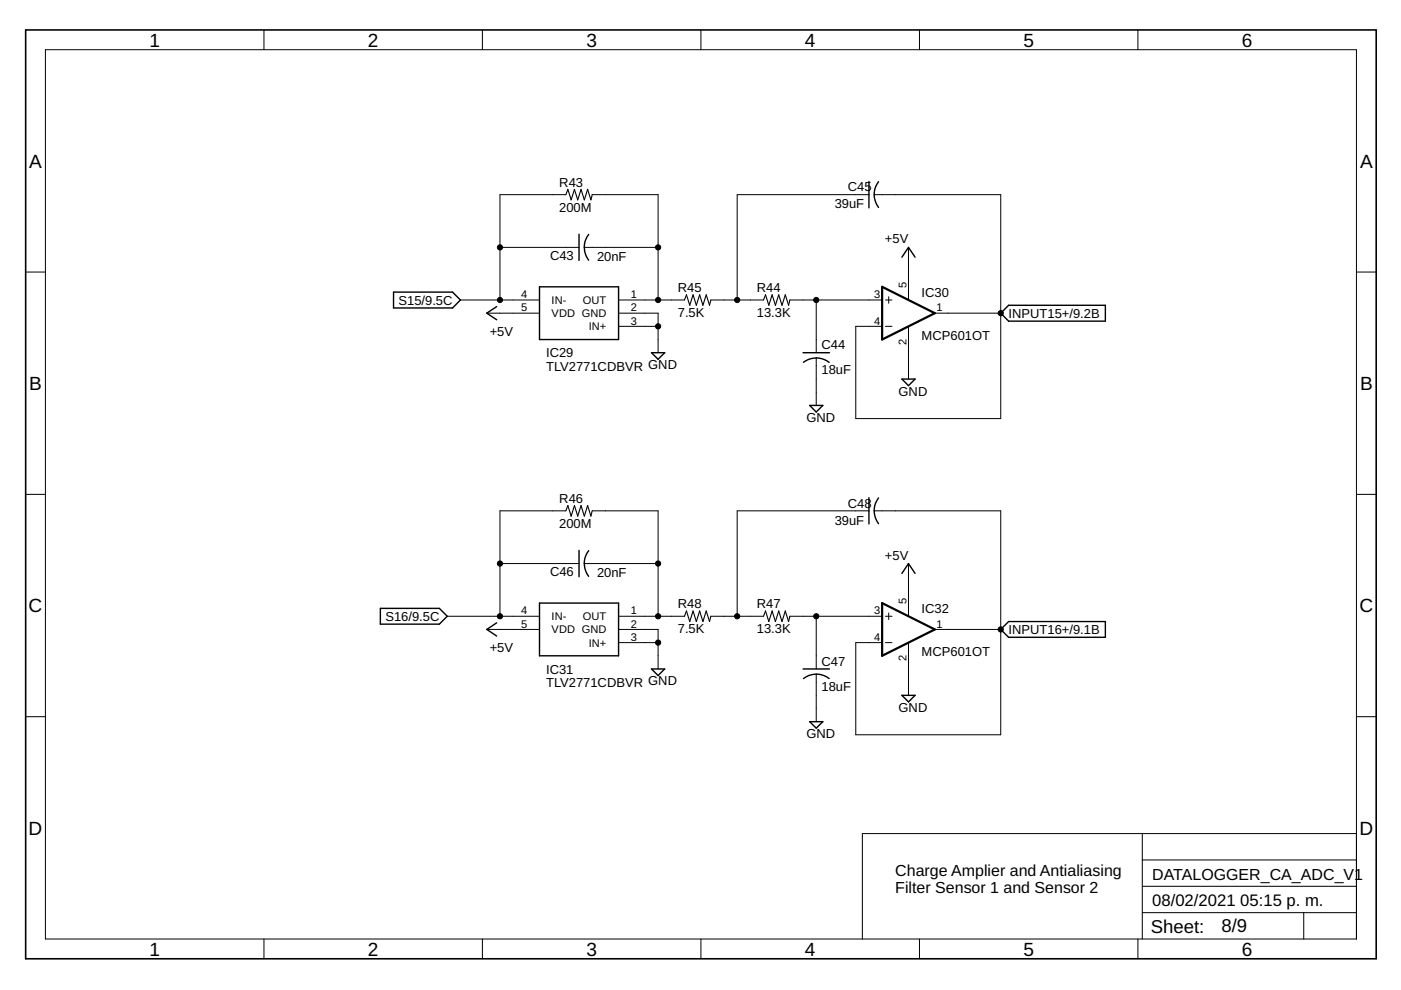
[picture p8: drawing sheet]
<svg xmlns="http://www.w3.org/2000/svg" width="297mm" height="210mm" viewBox="0 0 297 210" stroke-linecap="round" stroke-linejoin="round" font-family="sans-serif">
<g fill="none" stroke="#000" stroke-width=".3">
<path d="M184.2 38.5v5.6M186.3 38.5a4.5 4.5 0 0 0 0 5.5M122.8 49.7v5.5M124.8 49.7a4.4 4.4 0 0 0 0 5.5M191.2 54.5l1.4-2 1.4 2M83.4 61.9h12.5l1.7 1.7-1.7 1.7h-12.5zM105.3 65l-2.1 1.4 2.1 1.4M114.4 60.8h16.7v11.2h-16.7zM138.1 74.8h2.8l-1.4 1.4zM170.3 74.8h5.6M170.3 76.8a4.4 4.4 0 0 1 5.5 0M212.2 66.4l1.6-1.7h20.6v3.4h-20.6z"/>
<path d="M171.7 86h2.8l-1.4 1.4zM191.2 80.4h2.8l-1.4 1.4zM122.8 116.7v5.6M124.8 116.8a4.4 4.4 0 0 0 0 5.4M184.2 105.5v5.6M186.3 105.6a4.4 4.4 0 0 0 0 5.4M80.6 129h12.6l1.6 1.7-1.6 1.6h-12.6zM105.3 132.1l-2.1 1.4 2.1 1.4M114.4 127.9h16.7v11.1h-16.7zM191.2 121.6l1.4-2.1 1.4 2.1M212.2 133.5l1.6-1.7h20.6v3.3h-20.6zM138.1 141.8h2.8l-1.4 1.4z"/>
<path d="M170.3 141.8h5.6M170.3 143.9a4.4 4.4 0 0 1 5.5 0M171.7 153h2.8l-1.4 1.4zM191.2 147.4h2.8l-1.4 1.4z"/>
</g>
<g fill="none" stroke="#000" stroke-width=".21">
<path d="M9.6 10.5h278v188.6h-278zM56 6.3v4.2M102.3 6.3v4.2M148.6 6.3v4.2M194.9 6.3v4.2M241.3 6.3v4.2M5.4 57.7h4.2M106 52.5h16.8M120 41.3h-14v22.3M123.9 52.5h15.6M125.6 41.3h13.9v22.3M184.2 41.3h-27.9v22.3"/>
<path d="M185.4 41.3h26.8v47.5h-30.8v-19.6h5.6M192.6 52.5v11.1M287.6 57.7h4.2M97.6 63.6h16.8M103.2 66.4h11.2M131.1 63.6h14M131.1 66.4h8.4v8.4M131.1 69.2h8.4M150.7 63.6h11.2M167.5 63.6h19.5M173.1 63.6v11.2M173.1 75.9v10.1"/>
<path d="M187.7 63.6h1.4M187.7 69.2h1.4M188.4 62.9v1.4M192.6 69.2v11.2M198.2 66.4h14M5.4 104.8h4.2M106 119.5h16.8M120 108.3h-14v22.4M123.9 119.5h15.6M125.6 108.3h13.9v22.4M184.2 108.3h-27.9v22.4M185.4 108.3h26.8v47.5h-30.8v-19.6h5.6"/>
<path d="M192.6 119.5v11.2M287.6 104.8h4.2M94.8 130.7h19.6M103.2 133.5h11.2M131.1 133.5h8.4v8.3M131.1 130.7h14M131.1 136.2h8.4M150.7 130.7h11.2M167.5 130.7h19.5M173.1 130.7v11.1M187.7 130.7h1.4M187.7 136.2h1.4"/>
<path d="M188.4 130v1.4M192.6 136.2v11.2M198.2 133.5h14M5.4 152h4.2M173.1 142.9v10.1M287.6 152h4.2M242.2 176.7v22.4M287.6 176.7h-104.8v22.4M56 199.1v4.2M102.3 199.1v4.2M148.6 199.1v4.2M194.9 199.1v4.2"/>
<path d="M241.3 199.1v4.2M242.2 193.5h45.4M242.2 187.9h45.4M242.2 182.3h45.4M276.4 193.5v5.6"/>
</g>
<path d="M5.4 6.3h286.4v197h-286.4z" fill="none" stroke="#000" stroke-width=".34"/>
<path d="M120 41.3l.4-1.1 .7 2.2 .7-2.2 .7 2.2 .7-2.2 .7 2.2 .7-2.2 .7 2.2 .3-1.1M145.1 63.6l.4-1.1 .7 2.2 .7-2.2 .7 2.2 .7-2.2 .7 2.2 .7-2.2 .7 2.2 .3-1.1M161.9 63.6l.4-1.1 .7 2.2 .7-2.2 .7 2.2 .7-2.2 .7 2.2 .7-2.2 .7 2.2 .3-1.1M120 108.3l.4-1.1 .7 2.2 .7-2.2 .7 2.2 .7-2.2 .7 2.2 .7-2.2 .7 2.2 .3-1.1M145.1 130.7l.4-1.2 .7 2.3 .7-2.3 .7 2.3 .7-2.3 .7 2.3 .7-2.3 .7 2.3 .3-1.1M161.9 130.7l.4-1.2 .7 2.3 .7-2.3 .7 2.3 .7-2.3 .7 2.3 .7-2.3 .7 2.3 .3-1.1" fill="none" stroke="#000" stroke-width=".23"/>
<path d="M187 60.8l11.2 5.6-11.2 5.6zM187 127.9l11.2 5.6-11.2 5.5z" fill="none" stroke="#000" stroke-width=".47"/>
<g fill="#000" stroke="#000" stroke-width=".21">
<circle cx="106" cy="52.5" r=".55"/>
<circle cx="139.5" cy="52.5" r=".55"/>
<circle cx="106" cy="63.6" r=".55"/>
<circle cx="139.5" cy="63.6" r=".55"/>
<circle cx="139.5" cy="69.2" r=".55"/>
<circle cx="156.3" cy="63.6" r=".55"/>
<circle cx="173.1" cy="63.6" r=".55"/>
<circle cx="212.2" cy="66.4" r=".55"/>
<circle cx="106" cy="119.5" r=".55"/>
<circle cx="139.5" cy="119.5" r=".55"/>
<circle cx="106" cy="130.7" r=".55"/>
<circle cx="139.5" cy="130.7" r=".55"/>
<circle cx="139.5" cy="136.2" r=".55"/>
<circle cx="156.3" cy="130.7" r=".55"/>
<circle cx="173.1" cy="130.7" r=".55"/>
<circle cx="212.2" cy="133.5" r=".55"/>
</g>
<g font-size="4">
<text x="31.7" y="9.9">1</text>
<text x="78" y="9.9">2</text>
<text x="124.3" y="9.9">3</text>
<text x="170.7" y="9.9">4</text>
<text x="217" y="9.9">5</text>
<text x="263.3" y="9.9">6</text>
<text x="6.2" y="35.5">A</text>
<text x="288.4" y="35.5">A</text>
<text x="6.2" y="82.7">B</text>
<text x="288.4" y="82.7">B</text>
<text x="6.1" y="129.8">C</text>
<text x="288.2" y="129.8">C</text>
<text x="6.1" y="177">D</text>
<text x="288.2" y="177">D</text>
<text x="31.7" y="202.6">1</text>
<text x="78" y="202.6">2</text>
<text x="124.3" y="202.6">3</text>
<text x="170.7" y="202.6">4</text>
<text x="217" y="202.6">5</text>
<text x="263.3" y="202.6">6</text>
</g>
<g font-size="3.9">
<text x="244" y="197.8">Sheet:</text>
<text x="259" y="197.7">8/9</text>
</g>
<g font-size="3.5">
<text x="244.3" y="192.1">08/02/2021</text>
<text x="263" y="192.1">05:15 p. m.</text>
</g>
<g font-size="3.4">
<text x="189.8" y="185.7">Charge Amplier and Antialiasing</text>
<text x="189.8" y="189.3">Filter Sensor 1 and Sensor 2</text>
<text x="244.3" y="186.5">DATALOGGER_CA_ADC_V1</text>
</g>
<g font-size="2.8">
<text x="118.6" y="39.6">R43</text>
<text x="179.8" y="40.6">C45</text>
<text x="118.6" y="44.9">200M</text>
<text x="177" y="44.2">39uF</text>
<text x="187.6" y="51.6">+5V</text>
<text x="116.6" y="55.1">C43</text>
<text x="126.6" y="55.4">20nF</text>
<text x="84.5" y="64.6">S15/9.5C</text>
<text x="143.7" y="62">R45</text>
<text x="160.5" y="62">R44</text>
<text x="195.4" y="62.9">IC30</text>
<text x="103.8" y="71.1">+5V</text>
<text x="143.7" y="67.2">7.5K</text>
<text x="160.5" y="67.2">13.3K</text>
<text x="195.4" y="72">MCP601OT</text>
<text x="213.8" y="67.4">INPUT15+/9.2B</text>
<text x="115.8" y="75.8">IC29</text>
<text x="174.2" y="74.1">C44</text>
<text x="115.8" y="78.6">TLV2771CDBVR GND</text>
<text x="174.2" y="79.4">18uF</text>
<text x="190.5" y="83.9">GND</text>
<text x="171" y="89.5">GND</text>
<text x="118.6" y="106.7">R46</text>
<text x="179.8" y="107.6">C48</text>
<text x="118.6" y="111.9">200M</text>
<text x="177" y="111.2">39uF</text>
<text x="187.6" y="118.6">+5V</text>
<text x="116.6" y="122.1">C46</text>
<text x="126.6" y="122.4">20nF</text>
<text x="81.7" y="131.6">S16/9.5C</text>
<text x="143.7" y="129">R48</text>
<text x="160.5" y="129">R47</text>
<text x="195.4" y="130">IC32</text>
<text x="143.7" y="134.3">7.5K</text>
<text x="160.5" y="134.3">13.3K</text>
<text x="213.8" y="134.4">INPUT16+/9.1B</text>
<text x="103.8" y="138.2">+5V</text>
<text x="115.8" y="142.8">IC31</text>
<text x="174.2" y="141.1">C47</text>
<text x="195.4" y="139">MCP601OT</text>
<text x="115.8" y="145.6">TLV2771CDBVR GND</text>
<text x="174.2" y="146.4">18uF</text>
<text x="190.5" y="150.9">GND</text>
<text x="171" y="156.5">GND</text>
</g>
<g font-size="2.3">
<text x="110.5" y="63.2">4</text>
<text x="117" y="64.4">IN-</text>
<text x="123.6" y="64.5">OUT</text>
<text x="133.7" y="63.2">1</text>
<text x="185.3" y="63.2">3</text>
<text x="192.2" y="61" transform="rotate(-90 192.2 61)">5</text>
<text x="110.5" y="66">5</text>
<text x="117" y="67.2">VDD GND</text>
<text x="124.9" y="70">IN+</text>
<text x="133.7" y="66">2</text>
<text x="133.7" y="68.8">3</text>
<text x="185.3" y="68.8">4</text>
<text x="198.6" y="66">1</text>
<text x="192.2" y="73.1" transform="rotate(-90 192.2 73.1)">2</text>
<text x="110.5" y="130.3">4</text>
<text x="117" y="131.5">IN-</text>
<text x="123.6" y="131.5">OUT</text>
<text x="133.7" y="130.3">1</text>
<text x="185.3" y="130.3">3</text>
<text x="192.2" y="128.1" transform="rotate(-90 192.2 128.1)">5</text>
<text x="110.5" y="133.1">5</text>
<text x="117" y="134.3">VDD GND</text>
<text x="124.9" y="137.1">IN+</text>
<text x="133.7" y="133.1">2</text>
<text x="133.7" y="135.9">3</text>
<text x="185.3" y="135.9">4</text>
<text x="198.6" y="133.1">1</text>
<text x="192.2" y="140.1" transform="rotate(-90 192.2 140.1)">2</text>
</g>
</svg>
